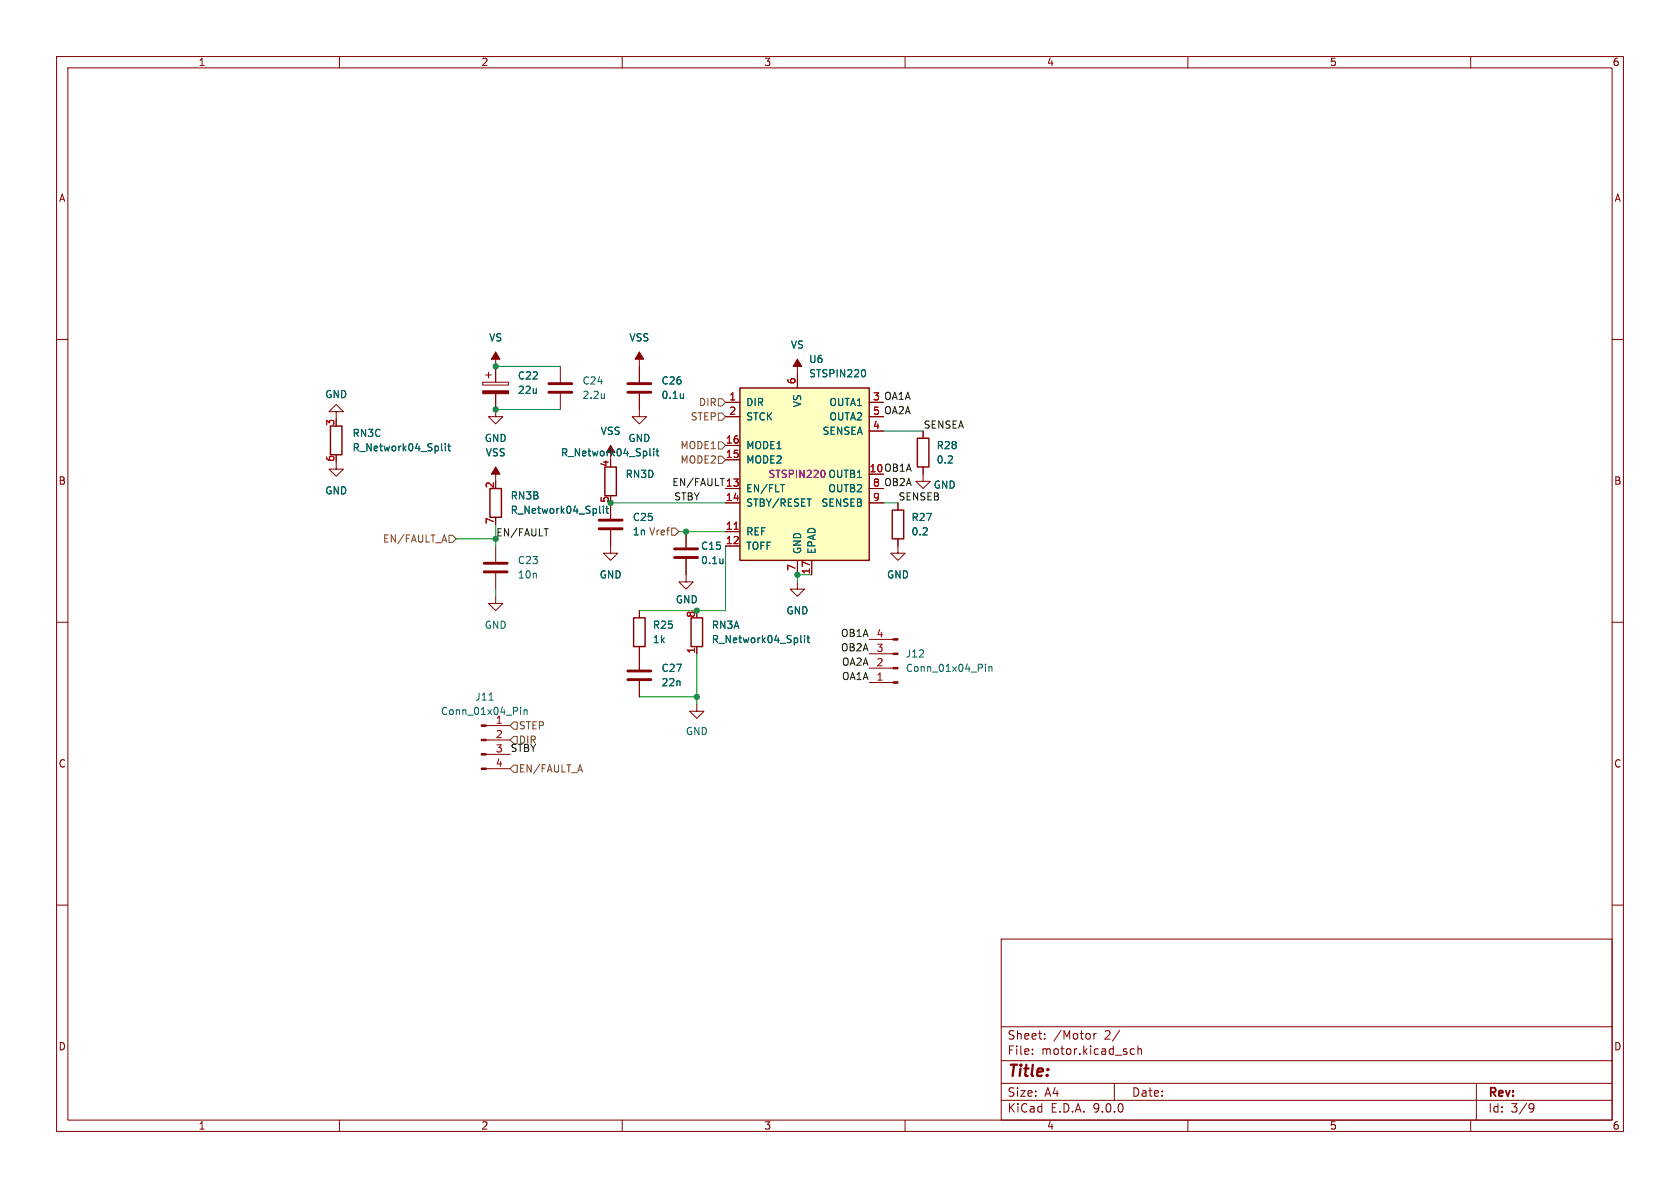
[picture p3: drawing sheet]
<svg xmlns="http://www.w3.org/2000/svg" width="297mm" height="210mm" viewBox="0 0 297 210" stroke-linecap="round" stroke-linejoin="round" font-family="sans-serif">
<g fill="none" stroke="#840000" stroke-width=".18">
<path d="M10 10h277v190h-277zM12 12h273v186h-273zM60 10v2M110 10v2M160 10v2M210 10v2M260 10v2M10 60h2M59.4 72.8h1.3l-1.3-1.3-1.2 1.3h1.2v1.2M85.3 67.6h4.6v.5h-4.6zM85.9 66.3h1M86.4 65.8v1"/>
<path d="M87.6 69.6v4.1h1.3l-1.3 1.2-1.2-1.2h1.2M87.6 62.2v5.4M107.9 78.7v2.6M113 72.4v1.3h1.3l-1.3 1.2-1.2-1.2h1.2M113 62.2v2.6M141 63.5v2.5M163.2 76.2v1.3M285 60h2M59.4 81.7v1.2h1.3l-1.3 1.3-1.2-1.3h1.2M87.6 82.6v2.5M87.6 96.5v2.8M107.9 93.7v4.1h1.3l-1.3 1.3-1.2-1.3h1.2"/>
<path d="M107.9 88.9v2.8M121.3 98.8v4.1h1.3l-1.3 1.2-1.3-1.2h1.3M121.3 94v2.8M158.7 88.9v1.3M158.7 95.3v1.2M163.2 82.6v2.5h1.3l-1.3 1.3-1.3-1.3h1.3M10 110h2M87.6 105.4v1.3h1.3l-1.3 1.3-1.2-1.3h1.2M87.6 101.3v2.8M113 108v1.2M113 114.3v4.1M123.2 114.3v1.3"/>
<path d="M141 102.9v1.2h1.2l-1.2 1.3-1.3-1.3h1.3M153.7 118.1h4.2M153.7 115.6h4.2M153.7 113h4.2M285 110h2M86 128.3h4.2M86 130.8h4.2M86 133.4h4.2M86 135.9h4.2M113 120.4v2.8M123.2 124.5v1.2h1.3l-1.3 1.3-1.3-1.3h1.3M153.7 120.7h4.2"/>
<path d="M10 160h2M177 166h108v32h-108zM285 160h2M60 198v2M110 198v2M160 198v2M177 194.5h108M177 191.5h108M177 187.5h108M177 181.5h108M182.5 186.3v.1M182.5 185.5v.1"/>
<path d="M184.7 183.6v.1M184.7 182.8v.1M193.4 182.7v1M193.8 182.7l-.3 .1-.1 .2M197 191.5v3M198 182.1l-1.3 2M199.9 186.3l.2 .1 .4-.1M200.5 185.5l-.4-.1-.2 .1M201.2 185.5l.2-.1 .3 .1 .1 .9M201.2 184.9v1.5M210 198v2M260 198v2"/>
<path d="M261 191.5v6.5M270.6 195.1l.5 .1a.99 .99 0 0 1-.4 1.4h-.2M271.2 195.7l-.3 .3h-.3"/>
</g>
<path d="M58.4 75.3h2.1v5.1h-2.1zM162.2 77.5h2v5.1h-2zM86.6 86.4h2v5h-2zM106.9 82.6h2.1v5h-2.1zM157.7 90.2h2.1v5.1h-2.1zM112 109.2h2v5.1h-2zM122.2 109.2h2v5.1h-2z" fill="none" stroke="#840000" stroke-width=".25"/>
<g fill="none" stroke="#006464" stroke-width=".18">
<path d="M78.1 78.4v1.1l.1 .2M78.7 78.4v.2M78.7 78.9v.8M79.2 78.9h.4M79.3 78.4v1.1l.3 .2M114.9 79.3v1.1l.2 .2M115.6 79.3v.1M115.6 79.7v.9M116 79.7h.5M116.2 79.3v1.1l.3 .2M106 89.5v1.1l.2 .1M106.7 89.5v.1"/>
<path d="M106.7 89.9v.8M107.1 89.9h.5M107.3 89.5v1.1l.3 .1M127.8 98.8v.8M127.8 99.5l-.1 .1M141.6 112.3v1.1l.1 .2M142.2 112.3v.2M142.2 112.8v.8M142.7 112.8h.4M142.8 112.3v1.1l.3 .2M174.2 117.4v.1M174.2 117.8v.9"/>
<path d="M174.8 117.8v.9M174.8 118l.2-.2 .3 .1 .1 .8M86.5 123.8h.7M92 125v.2M92 125.5v.8M92.6 125.5v.8M92.6 125.6l.2-.1h.3l.1 .8"/>
</g>
<g fill="#840000" stroke="#840000" stroke-width=".18">
<path d="M107.9 78.7l.8 1.3h-1.5z"/>
<path d="M113 62.2l.8 1.3h-1.5z"/>
<path d="M157.9 120.5h.8v.3h-.8z"/>
<path d="M157.9 118h.8v.2h-.8z"/>
<path d="M157.9 115.4h.8v.3h-.8z"/>
<path d="M157.9 112.9h.8v.3h-.8z"/>
<path d="M87.6 82.6l.8 1.2h-1.5z"/>
<path d="M85.3 69.1h4.6v.5h-4.6z"/>
<path d="M87.6 62.2l.8 1.3h-1.5z"/>
<path d="M85.1 128.1h.9v.3h-.9z"/>
<path d="M85.1 130.7h.9v.2h-.9z"/>
<path d="M85.1 133.2h.9v.3h-.9z"/>
<path d="M85.1 135.8h.9v.2h-.9z"/>
<path d="M141 63.5l.7 1.3h-1.5z"/>
</g>
<path d="M85.6 99.6h4.1M105.9 91.9h4.1M105.9 93.5h4.1M119.3 97h4M119.3 98.6h4M85.6 101.1h4.1M111 118.6h4.1M111 120.1h4.1" fill="none" stroke="#840000" stroke-width=".51"/>
<path d="M130.8 68.6h22.9v30.5h-22.9z" fill="#ffffc2"/>
<path d="M130.8 68.6h22.9v30.5h-22.9z" fill="none" stroke="#840000" stroke-width=".25"/>
<g fill="none" stroke="#840000" stroke-width=".18">
<path d="M87.6 64.8v2.8M87.6 69.6v2.8M99.1 64.8v2.8M99.1 69.6v2.8M113 64.8v2.8M113 69.6v2.8M128.3 71.1h2.5M128.3 73.7h2.5M128.3 78.7h2.5M141 66v2.6M153.7 71.1h2.5M153.7 73.7h2.5"/>
<path d="M153.7 76.2h2.5M163.2 76.2v1.3M107.9 88.9v2.8M107.9 93.7v2.8M121.3 94v2.8M121.3 98.8v2.8M128.3 81.3h2.5M128.3 86.4h2.5M128.3 88.9h2.5M128.3 94h2.5M128.3 96.5h2.5M141 99.1v2.5"/>
<path d="M143.5 99.1v2.5M153.7 86.4h2.5M153.7 88.9h2.5M158.7 95.3v2.5h1.3l-1.3 1.3-1.2-1.3h1.2M158.7 88.9v1.3M163.2 82.6v1.2M113 108v1.2M113 114.3v4.1M123.2 114.3v1.3M113 120.4v2.8"/>
</g>
<g fill="none" stroke="#006464" stroke-width=".18">
<path d="M78.1 78.4v1.1l.1 .2M78.7 78.4v.2M78.7 78.9v.8M79.2 78.9h.4M79.3 78.4v1.1l.3 .2M106.9 69.6v.8M106.9 70.3l-.1 .1M114.9 79.3v1.1l.2 .2M115.6 79.3v.1M115.6 79.7v.9M116 79.7h.5M116.2 79.3v1.1l.3 .2"/>
<path d="M120.8 69.6v.8M120.8 70.3v.1M152.7 65.3a.79 .79 0 0 1 0 1.3M106 89.5v1.1l.2 .1M106.7 89.5v.1M106.7 89.9v.8M107.1 89.9h.5M107.3 89.5v1.1l.3 .1M127.8 98.8v.8M127.8 99.5l-.1 .1M138 85.7h.7M141.6 112.3v1.1l.1 .2"/>
<path d="M142.2 112.3v.2M142.2 112.8v.8M142.7 112.8h.4M142.8 112.3v1.1l.3 .2"/>
</g>
<path d="M129.8 93.6h.7" fill="none" stroke="#a90000" stroke-width=".18"/>
<path d="M145.5 83.1l.2 .2 .1 .3M145.8 83.9l-.1 .4-.2 .1" fill="none" stroke="#840084" stroke-width=".18"/>
<path d="M97 67.8h4.1M97 69.3h4.1M111 67.8h4.1M111 69.3h4.1" fill="none" stroke="#840000" stroke-width=".51"/>
<path d="M127 70.5h.6l.7 .6-.7 .7h-.6zM127 78.1h.6l.7 .6-.7 .7h-.6zM127 73h.6l.7 .7-.7 .6h-.6zM78.5 94.6l.5 1.2M79.4 94.6h.6l.6 .7-.6 .6h-.6zM118.7 93.3h.7l.6 .7-.6 .6h-.7zM127 80.6h.6l.7 .7-.7 .6h-.6zM90.2 135.9l.6-.6h.6v1.2h-.6zM90.8 127.6h.6v1.3h-.6l-.6-.6zM90.8 130.2h.6v1.2h-.6l-.6-.6zM102.6 135.2l.4 1.3" fill="none" stroke="#725600" stroke-width=".18"/>
<path d="M96.2 93.5h.7" fill="none" stroke="#0f0f0f" stroke-width=".18"/>
<g fill="none" stroke="#009600" stroke-width=".18">
<path d="M87.6 64.8h11.5M87.6 72.4h11.5M156.2 76.2h7M80.6 95.3h7M87.6 92.7v3.8M107.9 88.9h20.4M120 94h8.3M128.3 96.5v11.5h-15.3M156.2 88.9h2.5M87.6 104.1v1.3M123.2 115.6v8.9M143.5 101.6h-2.5v1.3"/>
<path d="M113 123.2h10.2"/>
</g>
<g fill="#009600" stroke="#009600" stroke-width=".18">
<circle cx="121.3" cy="94" r=".46"/>
<circle cx="141" cy="101.6" r=".46"/>
<circle cx="123.2" cy="108" r=".46"/>
<circle cx="123.2" cy="123.2" r=".46"/>
<circle cx="87.6" cy="95.3" r=".46"/>
<circle cx="107.9" cy="88.9" r=".46"/>
<circle cx="87.6" cy="72.4" r=".46"/>
<circle cx="87.6" cy="64.8" r=".46"/>
</g>
<text font-size="2.8" fill="#840000" x="178" y="190.9">Title:</text>
<g font-size="2.1" fill="#840000">
<text x="178" y="184">Sheet:</text>
<text x="186.2" y="184">/Motor</text>
<text x="195.3" y="184">2/</text>
<text x="178" y="186.7">File:</text>
<text x="184.1" y="186.7">motor.kicad_sch</text>
<text x="178" y="196.9">KiCad</text>
<text x="178" y="194.1">Size:</text>
<text x="184.7" y="194.1">A4</text>
<text x="185.7" y="196.9">E.D.A.</text>
<text x="193.3" y="196.9">9.0.0</text>
<text x="200" y="194.1">Date:</text>
<text x="263" y="194.3">Rev:</text>
<text x="263" y="196.9">Id:</text>
<text x="267.1" y="196.9">3/9</text>
</g>
<g font-size="1.8" fill="#840000">
<text x="35" y="11.9">1</text>
<text x="85" y="11.9">2</text>
<text x="135" y="11.9">3</text>
<text x="185" y="11.9">4</text>
<text x="235" y="11.9">5</text>
<text x="285" y="11.9">6</text>
<text x="10.3" y="35.9">A</text>
<text x="285.3" y="35.9">A</text>
<text x="153.6" y="83.6">10 OB1A</text>
<text x="10.3" y="85.9">B</text>
<text x="285.3" y="85.9">B</text>
<text x="10.3" y="135.9">C</text>
<text x="285.3" y="135.9">C</text>
<text x="10.3" y="185.9">D</text>
<text x="285.3" y="185.9">D</text>
<text x="35" y="199.9">1</text>
<text x="85" y="199.9">2</text>
<text x="135" y="199.9">3</text>
<text x="185" y="199.9">4</text>
<text x="235" y="199.9">5</text>
<text x="285" y="199.9">6</text>
</g>
<g font-size="1.8" fill="#006464">
<text x="86.4" y="60.6">VS</text>
<text x="111.2" y="60.6">VSS</text>
<text x="139.7" y="61.8">VS</text>
<text x="142.9" y="64.4">U6</text>
<text x="57.4" y="70.6">GND</text>
<text x="91.4" y="67.3">C22</text>
<text x="91.4" y="69.8">22u</text>
<text x="102.9" y="68.2">C24</text>
<text x="102.9" y="70.7">2.2u</text>
<text x="116.8" y="68.2">C26</text>
<text x="116.8" y="70.7">0.1u</text>
<text x="131.8" y="72">DIR</text>
<text x="142.9" y="66.9">STSPIN220</text>
<text x="146.5" y="72">OUTA1</text>
<text x="62.2" y="77.4">RN3C</text>
<text x="106.1" y="77.1">VSS</text>
<text x="131.8" y="74.5">STCK</text>
<text x="141.8" y="72.1" transform="rotate(-90 141.8 72.1)">VS</text>
<text x="145.3" y="77.1">SENSEA</text>
<text x="146.5" y="74.5">OUTA2</text>
<text x="62.2" y="80">R_Network04_Split</text>
<text x="85.6" y="78.3">GND</text>
<text x="85.8" y="80.9">VSS</text>
<text x="99.1" y="80.9">R_Network04_Split</text>
<text x="111" y="78.3">GND</text>
<text x="131.8" y="79.6">MODE1</text>
<text x="131.8" y="82.1">MODE2</text>
<text x="165.5" y="79.6">R28</text>
<text x="165.5" y="82.1">0.2</text>
<text x="57.4" y="87.6">GND</text>
<text x="90.2" y="88.5">RN3B</text>
<text x="110.5" y="84.7">RN3D</text>
<text x="131.8" y="87.2">EN/FLT</text>
<text x="131.8" y="89.8">STBY/RESET</text>
<text x="145.1" y="89.8">SENSEB</text>
<text x="146.3" y="84.7">OUTB1</text>
<text x="146.3" y="87.2">OUTB2</text>
<text x="165" y="86.6">GND</text>
<text x="90.2" y="91">R_Network04_Split</text>
<text x="111.8" y="94.8">1n</text>
<text x="111.8" y="92.3">C25</text>
<text x="131.8" y="94.8">REF</text>
<text x="161" y="92.3">R27</text>
<text x="161" y="94.8">0.2</text>
<text x="91.4" y="99.9">C23</text>
<text x="123.8" y="97.4">C15</text>
<text x="123.8" y="99.9">0.1u</text>
<text x="131.8" y="97.4">TOFF</text>
<text x="141.8" y="98" transform="rotate(-90 141.8 98)">GND</text>
<text x="144.4" y="98" transform="rotate(-90 144.4 98)">EPAD</text>
<text x="91.4" y="102.5">10n</text>
<text x="105.9" y="102.5">GND</text>
<text x="119.4" y="106.9">GND</text>
<text x="156.7" y="102.5">GND</text>
<text x="85.6" y="111.4">GND</text>
<text x="115.3" y="111.4">R25</text>
<text x="115.3" y="113.9">1k</text>
<text x="125.7" y="111.4">RN3A</text>
<text x="125.7" y="113.9">R_Network04_Split</text>
<text x="138.9" y="108.8">GND</text>
<text x="116.8" y="119">C27</text>
<text x="160" y="119">Conn_01x04_Pin</text>
<text x="160" y="116.4">J12</text>
<text x="83.9" y="124.1">J11</text>
<text x="116.8" y="121.5">22n</text>
<text x="77.9" y="126.6">Conn_01x04_Pin</text>
<text x="87.6" y="128">1</text>
<text x="121.2" y="130.1">GND</text>
</g>
<g font-size="1.8" fill="#725600">
<text x="123.5" y="72">DIR</text>
<text x="122" y="74.5">STEP</text>
<text x="120.2" y="82.1">MODE2</text>
<text x="120.2" y="79.6">MODE1</text>
<text x="111.8" y="94.8">1n Vref</text>
<text x="67.6" y="96.1">EN/FAULT_A</text>
<text x="91.6" y="129.1">STEP</text>
<text x="91.6" y="136.8">EN/FAULT_A</text>
</g>
<g font-size="1.8" fill="#a90000">
<text x="128.8" y="70.9">1</text>
<text x="140.7" y="68" transform="rotate(-90 140.7 68)">6</text>
<text x="154.2" y="70.9">3</text>
<text x="59.2" y="75.4" transform="rotate(-90 59.2 75.4)">3</text>
<text x="128.8" y="73.4">2</text>
<text x="154.2" y="75.9">4</text>
<text x="154.2" y="73.4">5</text>
<text x="59.2" y="81.7" transform="rotate(-90 59.2 81.7)">6</text>
<text x="107.7" y="82.6" transform="rotate(-90 107.7 82.6)">4</text>
<text x="128.2" y="78.5">16</text>
<text x="128.2" y="81">15</text>
<text x="153.6" y="83.6">10</text>
<text x="87.4" y="86.4" transform="rotate(-90 87.4 86.4)">2</text>
<text x="107.7" y="89" transform="rotate(-90 107.7 89)">5</text>
<text x="128.2" y="88.6">14</text>
<text x="128.2" y="86.1">13</text>
<text x="154.2" y="88.6">9</text>
<text x="154.2" y="86.1">8</text>
<text x="87.4" y="92.8" transform="rotate(-90 87.4 92.8)">7</text>
<text x="128.2" y="93.7">11</text>
<text x="128.2" y="96.3">12</text>
<text x="140.7" y="101" transform="rotate(-90 140.7 101)">7</text>
<text x="143.3" y="101.6" transform="rotate(-90 143.3 101.6)">17</text>
<text x="122.9" y="109.3" transform="rotate(-90 122.9 109.3)">8</text>
<text x="154.9" y="112.8">4</text>
<text x="122.9" y="115.6" transform="rotate(-90 122.9 115.6)">1</text>
<text x="154.9" y="117.9">2</text>
<text x="154.9" y="115.3">3</text>
<text x="154.9" y="120.4">1</text>
<text x="87.6" y="130.6">2</text>
<text x="87.6" y="133.1">3</text>
<text x="87.6" y="135.6">4</text>
</g>
<g font-size="1.8" fill="#0f0f0f">
<text x="154.2" y="70.9">3 OA1A</text>
<text x="154.2" y="73.4">5 OA2A</text>
<text x="163.2" y="75.9">SENSEA</text>
<text x="118.8" y="86">EN/FAULT 13</text>
<text x="119.1" y="88.6">STBY</text>
<text x="154.2" y="86.1">8 OB2A</text>
<text x="158.7" y="88.6">SENSEB</text>
<text x="87.6" y="94.9">EN/FAULT</text>
<text x="148.6" y="112.7">OB1A</text>
<text x="148.6" y="115.2">OB2A</text>
<text x="148.7" y="117.8">OA2A</text>
<text x="148.7" y="120.3">OA1A</text>
<text x="91.6" y="131.7">DIR</text>
<text x="90.2" y="133">STBY</text>
</g>
<text font-size="1.8" fill="#840084" x="135.8" y="84.7">STSPIN220</text>
</svg>
